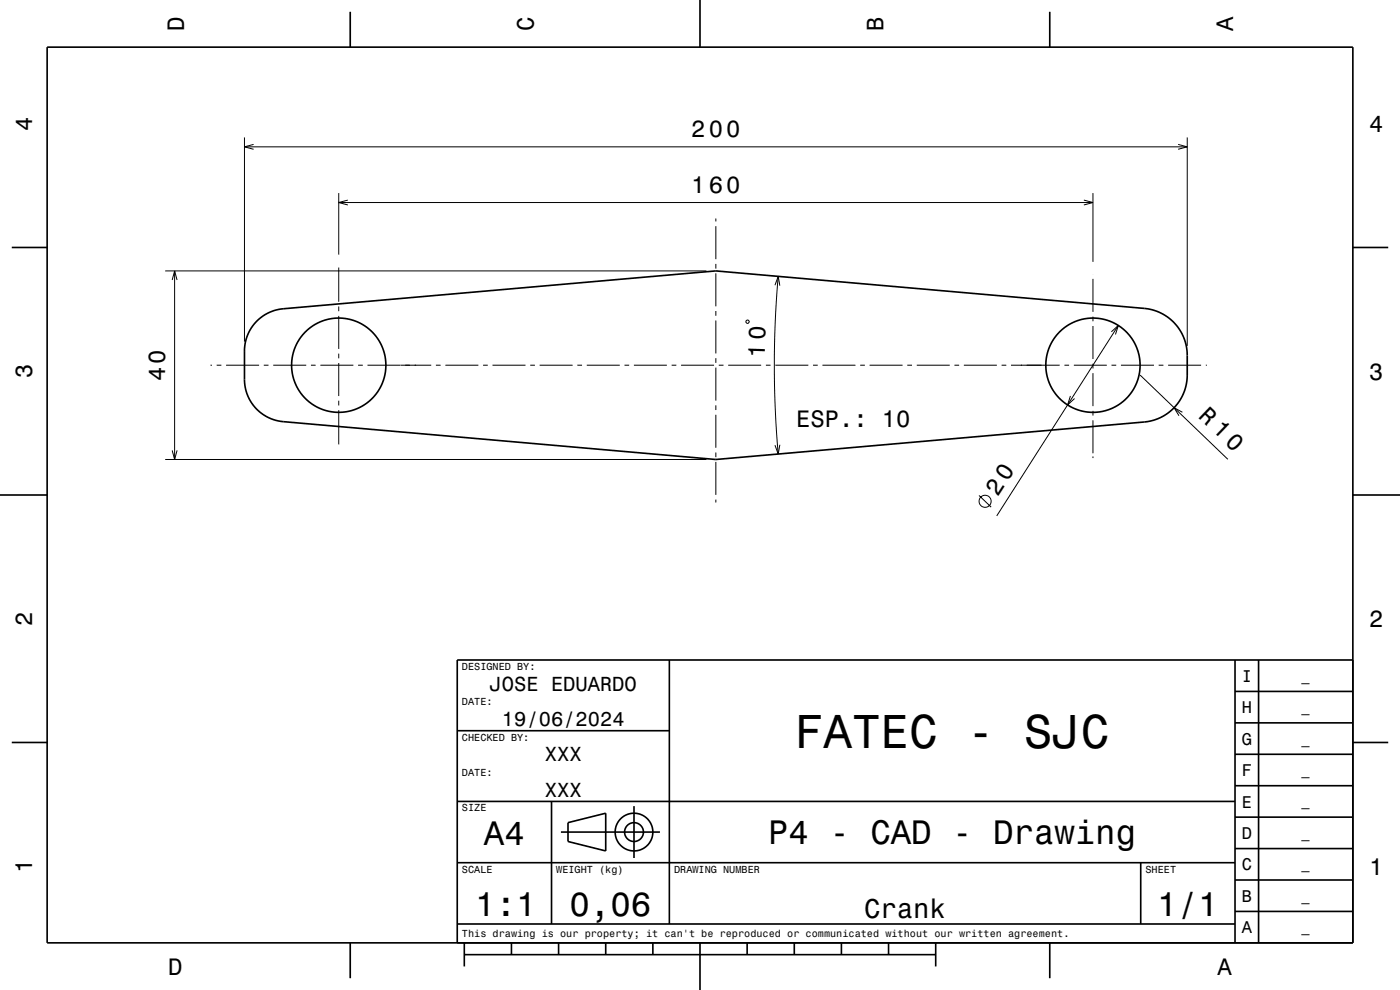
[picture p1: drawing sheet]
<svg xmlns="http://www.w3.org/2000/svg" width="297mm" height="210mm" viewBox="0 0 297 210" stroke-linecap="round" stroke-linejoin="round" font-family="sans-serif">
<g fill="none" stroke="#000" stroke-width=".21">
<path d="M51.9 29.2v43.3M51.9 31.2h200M53.8 30.6l-1.9 .6 1.9 .5M249.9 30.6l2 .6-2 .5M251.9 29.2v44.2M35 57.5h114.9M36.5 59.4l.5-1.9 .6 1.9M37 57.5v40M71.9 41v13M71.9 56.7v7.3M71.9 43h160M73.8 42.4l-1.9 .6 1.9 .5"/>
<path d="M151.9 46.4v.6M151.9 48v7M151.9 56v1M151.9 58v7M165.1 58.6l-.6 9-.2 8.8 .1 9.7 .7 10.2M229.9 42.4l2 .6-2 .5M231.9 41v14.6M231.9 58.1v.1M231.9 59.2v7M44.7 77.5h.3M46 77.5h1M48 77.5h7"/>
<path d="M56 77.5h1M58 77.5h7M66 77.5h1M68 77.5h7M71.9 65v1M71.9 67v7M71.9 75v1M71.9 77v7M76 77.5h1M78 77.5h13.5M92.5 77.5h1M94.5 77.5h7"/>
<path d="M102.5 77.5h1M104.5 77.5h7M112.5 77.5h1M114.5 77.5h7M122.5 77.5h1M124.5 77.5h7M132.5 77.5h1M134.5 77.5h7M142.5 77.5h1M144.5 77.5h7M151.9 66v1M151.9 68v7"/>
<path d="M151.9 76v1M151.9 78v7M152.5 77.5h1M154.5 77.5h7M158.2 68.1l.5-.2 .2 .5-.4 .2zM162.5 77.5h1M164.4 60.5l.7-1.9 .3 2M164.5 77.5h7M172.5 77.5h1M174.5 77.5h7M182.5 77.5h1M184.5 77.5h7"/>
<path d="M192.5 77.5h1M194.5 77.5h7M202.5 77.5h1M204.5 77.5h7M212.5 77.5h1M214.5 77.5h10.3M225.8 77.5h1M227.8 77.5h7M231.9 67.2v1M231.9 69.2v7M231.9 77.2v1M231.9 79.2v7"/>
<path d="M235.8 70.4l1.4-1.4-.6 1.9M235.8 77.5h1M237.2 69l-25.7 40.4M237.8 77.5h7M241.9 79.6l18.6 17.8M245.8 77.5h1M247.8 77.5h7M255.8 77.5h.2M35 97.5h114.9M36.5 95.5l.5 2 .6-2M71.9 85v1M71.9 87v7.3"/>
<path d="M151.9 86v1M151.9 88v7M151.9 96v1M151.9 98v7M165.4 94.3l-.3 2-.7-1.9M227.1 84l-.6 1.9 1.5-1.4M231.9 87.2v1M231.9 89.2v7M231.9 96.8v.4M250.8 87.4l-1.7-.9 1 1.7M151.9 106v.6M207.7 105.1l2.6 2.5"/>
<circle cx="209" cy="106.3" r="1.28"/>
</g>
<g fill="none" stroke="#000" stroke-width=".35">
<path d="M10 10h277v190h-277zM74.3 2.5v7.5M148.5 0v10M222.7 2.5v7.5M2.5 52.5h7.5M287 52.5h7.5M54.5 68.1a9 9 0 0 1 5.6-2.6l91.8-8 90.8 7.9a10 10 0 0 1 9.2 10v4.2a10 10 0 0 1-9.2 9.9l-90.8 8-91.8-8.1a9 9 0 0 1-8.2-8.9v-6a9 9 0 0 1 2.6-6.4zM0 105h10M287 105h10M142 140v56M262 140v60M267 140v60"/>
<path d="M287 140h-190v60M2.5 157.5h7.5M97 155h45M262 153.3h25M262 146.7h25M287 157.5h7.5M97 170h165M117 170v26M119 176.5h21M120.5 174.5l8-2v8l-8-2zM134.5 171v11M262 173.3h25"/>
<path d="M262 166.7h25M262 160h25M97 196h165M97 183h165M242 183v13M262 193.3h25M262 186.7h25M262 180h25M74.3 200v7.5M98.5 202.5h100M98.5 200v5M108.5 200v2.5"/>
<path d="M118.5 200v2.5M128.5 200v2.5M138.5 200v2.5M148.5 200v10M158.5 200v2.5M168.5 200v2.5M178.5 200v2.5M188.5 200v2.5M198.5 200v5M222.7 200v7.5"/>
<circle cx="71.9" cy="77.5" r="10"/>
<circle cx="231.9" cy="77.5" r="10"/>
<circle cx="134.5" cy="176.5" r="2"/>
<circle cx="134.5" cy="176.5" r="4"/>
</g>
<text font-size="10.1" x="168.6" y="158.7">FATEC - SJC</text>
<g font-size="7.2">
<text x="102.7" y="179.3">A4</text>
<text x="163" y="179.1">P4 - CAD - Drawing</text>
<text x="100.8" y="194.3">1:1</text>
<text x="120.8" y="194.3">0,06</text>
<text x="245.5" y="194.3">1/1</text>
</g>
<text font-size="5.8" x="183.3" y="194.6">Crank</text>
<g font-size="5">
<text x="39" y="6.5" transform="rotate(-90 39 6.5)">D</text>
<text x="113.2" y="6.5" transform="rotate(-90 113.2 6.5)">C</text>
<text x="187.4" y="6.5" transform="rotate(-90 187.4 6.5)">B</text>
<text x="261.6" y="6.5" transform="rotate(-90 261.6 6.5)">A</text>
<text x="6.8" y="27.8" transform="rotate(-90 6.8 27.8)">4</text>
<text x="146.6" y="29.2">200</text>
<text x="290.5" y="28.1">4</text>
<text x="146.6" y="41">160</text>
<text x="162.2" y="75.9" transform="rotate(-88 162.2 75.9)">10</text>
<text x="6.8" y="80.3" transform="rotate(-90 6.8 80.3)">3</text>
<text x="35" y="80.9" transform="rotate(-90 35 80.9)">40</text>
<text x="290.5" y="80.6">3</text>
<text x="254.1" y="88.5" transform="rotate(44 254.1 88.5)">R 10</text>
<text x="168.9" y="90.6">ESP.: 10</text>
<text x="211.7" y="105.4" transform="rotate(-57 211.7 105.4)">20</text>
<text x="6.8" y="132.8" transform="rotate(-90 6.8 132.8)">2</text>
<text x="290.5" y="133.1">2</text>
<text x="6.8" y="185.3" transform="rotate(-90 6.8 185.3)">1</text>
<text x="290.5" y="185.6">1</text>
<text x="35.7" y="206.8">D</text>
<text x="258.3" y="206.8">A</text>
</g>
<g font-size="4.3">
<text x="103.9" y="146.5">JOSE EDUARDO</text>
<text x="106.5" y="154">19/06/2024</text>
<text x="115.6" y="161.5">XXX</text>
<text x="115.6" y="169">XXX</text>
</g>
<g font-size="3.6">
<text x="263.4" y="144.6">I</text>
<text x="263.4" y="151.3">H</text>
<text x="263.4" y="158">G</text>
<text x="263.4" y="164.6">F</text>
<text x="263.4" y="171.3">E</text>
<text x="263.4" y="178">D</text>
<text x="263.4" y="184.6">C</text>
<text x="263.4" y="191.3">B</text>
<text x="263.4" y="198">A</text>
</g>
<g font-size="2.9">
<text x="276.1" y="144.4">_</text>
<text x="276.1" y="151">_</text>
<text x="276.1" y="157.7">_</text>
<text x="276.1" y="164.4">_</text>
<text x="276.1" y="171">_</text>
<text x="276.1" y="177.7">_</text>
<text x="276.1" y="184.4">_</text>
<text x="276.1" y="191.1">_</text>
<text x="276.1" y="197.7">_</text>
</g>
<g font-size="2.2">
<text x="98" y="142.1">DESIGNED BY:</text>
<text x="98" y="149.6">DATE:</text>
<text x="98" y="157.1">CHECKED BY:</text>
<text x="98" y="164.6">DATE:</text>
<text x="98" y="172.1">SIZE</text>
<text x="98" y="185.1">SCALE</text>
<text x="118" y="185.1">WEIGHT (kg)</text>
<text x="143" y="185.1">DRAWING NUMBER</text>
<text x="243" y="185.1">SHEET</text>
<text x="98" y="198.8">This drawing is our property; it can't be reproduced or communicated without our written agreement.</text>
</g>
</svg>
